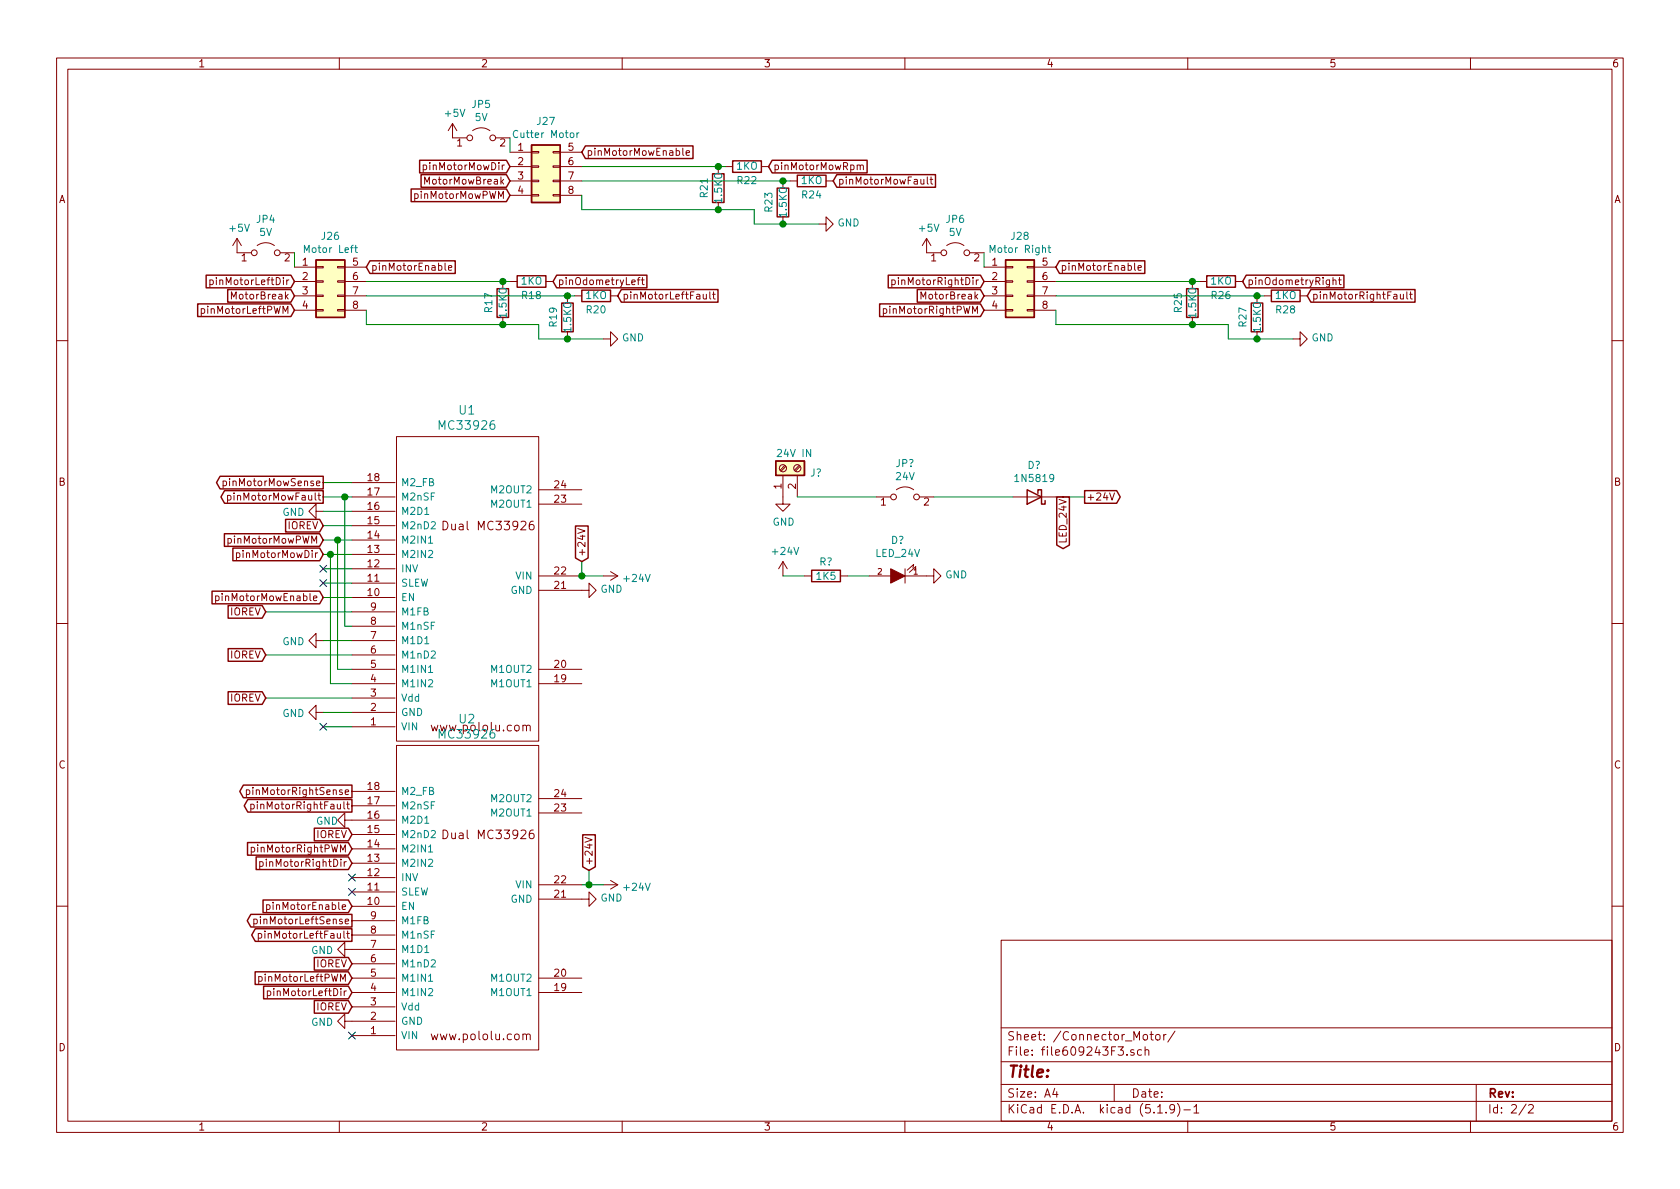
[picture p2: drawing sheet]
EESchema Schematic File Version 4
EELAYER 30 0
EELAYER END
$Descr A4 11693 8268
encoding utf-8
Sheet 2 2
Title ""
Date ""
Rev ""
Comp ""
Comment1 ""
Comment2 ""
Comment3 ""
Comment4 ""
$EndDescr
Wire Wire Line
	2050 1750 2050 1850
$Comp
L power:+5V #PWR?
U 1 1
P 1650 1750
AR Path="/6095039A" Ref="#PWR?"  Part="1" 
AR Path="/609243F4/6095039A" Ref="#PWR052"  Part="1" 
F 0 "#PWR052" H 1650 1600 50  0001 C CNN
F 1 "+5V" H 1665 1923 50  0000 C CNN
F 2 "" H 1650 1750 50  0001 C CNN
F 3 "" H 1650 1750 50  0001 C CNN
	1    1650 1750
	1    0    0    -1  
$EndComp
$Comp
L Jumper:Jumper_2_Open JP?
U 1 1
P 1850 1750
AR Path="/609503A0" Ref="JP?"  Part="1" 
AR Path="/609243F4/609503A0" Ref="JP4"  Part="1" 
F 0 "JP4" H 1850 1985 50  0000 C CNN
F 1 "5V" H 1850 1894 50  0000 C CNN
F 2 "Connector_PinSocket_2.54mm:PinSocket_1x02_P2.54mm_Vertical" H 1850 1750 50  0001 C CNN
F 3 "~" H 1850 1750 50  0001 C CNN
	1    1850 1750
	1    0    0    -1  
$EndComp
Wire Wire Line
	3550 950  3550 1050
$Comp
L power:+5V #PWR?
U 1 1
P 3150 950
AR Path="/609503A7" Ref="#PWR?"  Part="1" 
AR Path="/609243F4/609503A7" Ref="#PWR059"  Part="1" 
F 0 "#PWR059" H 3150 800 50  0001 C CNN
F 1 "+5V" H 3165 1123 50  0000 C CNN
F 2 "" H 3150 950 50  0001 C CNN
F 3 "" H 3150 950 50  0001 C CNN
	1    3150 950 
	1    0    0    -1  
$EndComp
$Comp
L Jumper:Jumper_2_Open JP?
U 1 1
P 3350 950
AR Path="/609503AD" Ref="JP?"  Part="1" 
AR Path="/609243F4/609503AD" Ref="JP5"  Part="1" 
F 0 "JP5" H 3350 1185 50  0000 C CNN
F 1 "5V" H 3350 1094 50  0000 C CNN
F 2 "Connector_PinSocket_2.54mm:PinSocket_1x02_P2.54mm_Vertical" H 3350 950 50  0001 C CNN
F 3 "~" H 3350 950 50  0001 C CNN
	1    3350 950 
	1    0    0    -1  
$EndComp
$Comp
L power:+5V #PWR?
U 1 1
P 6450 1750
AR Path="/609503B3" Ref="#PWR?"  Part="1" 
AR Path="/609243F4/609503B3" Ref="#PWR066"  Part="1" 
F 0 "#PWR066" H 6450 1600 50  0001 C CNN
F 1 "+5V" H 6465 1923 50  0000 C CNN
F 2 "" H 6450 1750 50  0001 C CNN
F 3 "" H 6450 1750 50  0001 C CNN
	1    6450 1750
	1    0    0    -1  
$EndComp
Wire Wire Line
	6850 1750 6850 1850
$Comp
L Jumper:Jumper_2_Open JP?
U 1 1
P 6650 1750
AR Path="/609503BA" Ref="JP?"  Part="1" 
AR Path="/609243F4/609503BA" Ref="JP6"  Part="1" 
F 0 "JP6" H 6650 1985 50  0000 C CNN
F 1 "5V" H 6650 1894 50  0000 C CNN
F 2 "Connector_PinSocket_2.54mm:PinSocket_1x02_P2.54mm_Vertical" H 6650 1750 50  0001 C CNN
F 3 "~" H 6650 1750 50  0001 C CNN
	1    6650 1750
	1    0    0    -1  
$EndComp
Connection ~ 8750 2350
Wire Wire Line
	8550 2350 8750 2350
Wire Wire Line
	8550 2250 8550 2350
Wire Wire Line
	7350 2050 8750 2050
$Comp
L power:GND #PWR?
U 1 1
P 9000 2350
AR Path="/609503C4" Ref="#PWR?"  Part="1" 
AR Path="/609243F4/609503C4" Ref="#PWR067"  Part="1" 
F 0 "#PWR067" H 9000 2100 50  0001 C CNN
F 1 "GND" V 9005 2222 50  0000 R CNN
F 2 "" H 9000 2350 50  0001 C CNN
F 3 "" H 9000 2350 50  0001 C CNN
	1    9000 2350
	0    -1   -1   0   
$EndComp
Wire Wire Line
	9000 2350 8750 2350
Connection ~ 8750 2050
$Comp
L Device:R R?
U 1 1
P 8750 2200
AR Path="/609503CC" Ref="R?"  Part="1" 
AR Path="/609243F4/609503CC" Ref="R27"  Part="1" 
F 0 "R27" V 8650 2200 50  0000 C CNN
F 1 "1.5KO" V 8750 2200 50  0000 C CNN
F 2 "Resistor_THT:R_Axial_DIN0207_L6.3mm_D2.5mm_P2.54mm_Vertical" V 8680 2200 50  0001 C CNN
F 3 "~" H 8750 2200 50  0001 C CNN
	1    8750 2200
	1    0    0    -1  
$EndComp
Wire Wire Line
	8800 2050 8750 2050
$Comp
L Device:R R?
U 1 1
P 8950 2050
AR Path="/609503D3" Ref="R?"  Part="1" 
AR Path="/609243F4/609503D3" Ref="R28"  Part="1" 
F 0 "R28" V 8850 2050 50  0000 C CNN
F 1 "1KO" V 8950 2050 50  0000 C CNN
F 2 "Resistor_THT:R_Axial_DIN0207_L6.3mm_D2.5mm_P2.54mm_Vertical" V 8880 2050 50  0001 C CNN
F 3 "~" H 8950 2050 50  0001 C CNN
	1    8950 2050
	0    -1   -1   0   
$EndComp
Connection ~ 5450 1550
Wire Wire Line
	5250 1550 5450 1550
Wire Wire Line
	5250 1450 5250 1550
Wire Wire Line
	4050 1250 5450 1250
$Comp
L power:GND #PWR?
U 1 1
P 5700 1550
AR Path="/609503DD" Ref="#PWR?"  Part="1" 
AR Path="/609243F4/609503DD" Ref="#PWR065"  Part="1" 
F 0 "#PWR065" H 5700 1300 50  0001 C CNN
F 1 "GND" V 5705 1422 50  0000 R CNN
F 2 "" H 5700 1550 50  0001 C CNN
F 3 "" H 5700 1550 50  0001 C CNN
	1    5700 1550
	0    -1   -1   0   
$EndComp
Wire Wire Line
	5700 1550 5450 1550
Connection ~ 5450 1250
$Comp
L Device:R R?
U 1 1
P 5450 1400
AR Path="/609503E5" Ref="R?"  Part="1" 
AR Path="/609243F4/609503E5" Ref="R23"  Part="1" 
F 0 "R23" V 5350 1400 50  0000 C CNN
F 1 "1.5KO" V 5450 1400 50  0000 C CNN
F 2 "Resistor_THT:R_Axial_DIN0207_L6.3mm_D2.5mm_P2.54mm_Vertical" V 5380 1400 50  0001 C CNN
F 3 "~" H 5450 1400 50  0001 C CNN
	1    5450 1400
	1    0    0    -1  
$EndComp
Wire Wire Line
	5500 1250 5450 1250
$Comp
L Device:R R?
U 1 1
P 5650 1250
AR Path="/609503EC" Ref="R?"  Part="1" 
AR Path="/609243F4/609503EC" Ref="R24"  Part="1" 
F 0 "R24" V 5550 1250 50  0000 C CNN
F 1 "1KO" V 5650 1250 50  0000 C CNN
F 2 "Resistor_THT:R_Axial_DIN0207_L6.3mm_D2.5mm_P2.54mm_Vertical" V 5580 1250 50  0001 C CNN
F 3 "~" H 5650 1250 50  0001 C CNN
	1    5650 1250
	0    -1   -1   0   
$EndComp
Connection ~ 3950 2350
Wire Wire Line
	3750 2350 3950 2350
Wire Wire Line
	3750 2250 3750 2350
Wire Wire Line
	2550 2050 3950 2050
$Comp
L power:GND #PWR?
U 1 1
P 4200 2350
AR Path="/609503F6" Ref="#PWR?"  Part="1" 
AR Path="/609243F4/609503F6" Ref="#PWR062"  Part="1" 
F 0 "#PWR062" H 4200 2100 50  0001 C CNN
F 1 "GND" V 4205 2222 50  0000 R CNN
F 2 "" H 4200 2350 50  0001 C CNN
F 3 "" H 4200 2350 50  0001 C CNN
	1    4200 2350
	0    -1   -1   0   
$EndComp
Wire Wire Line
	4200 2350 3950 2350
Connection ~ 3950 2050
$Comp
L Device:R R?
U 1 1
P 3950 2200
AR Path="/609503FE" Ref="R?"  Part="1" 
AR Path="/609243F4/609503FE" Ref="R19"  Part="1" 
F 0 "R19" V 3850 2200 50  0000 C CNN
F 1 "1.5KO" V 3950 2200 50  0000 C CNN
F 2 "Resistor_THT:R_Axial_DIN0207_L6.3mm_D2.5mm_P2.54mm_Vertical" V 3880 2200 50  0001 C CNN
F 3 "~" H 3950 2200 50  0001 C CNN
	1    3950 2200
	1    0    0    -1  
$EndComp
Wire Wire Line
	4000 2050 3950 2050
$Comp
L Device:R R?
U 1 1
P 4150 2050
AR Path="/60950405" Ref="R?"  Part="1" 
AR Path="/609243F4/60950405" Ref="R20"  Part="1" 
F 0 "R20" V 4050 2050 50  0000 C CNN
F 1 "1KO" V 4150 2050 50  0000 C CNN
F 2 "Resistor_THT:R_Axial_DIN0207_L6.3mm_D2.5mm_P2.54mm_Vertical" V 4080 2050 50  0001 C CNN
F 3 "~" H 4150 2050 50  0001 C CNN
	1    4150 2050
	0    -1   -1   0   
$EndComp
Wire Wire Line
	2550 2150 2550 2250
Wire Wire Line
	2550 1950 3500 1950
Wire Wire Line
	2550 2250 3500 2250
Wire Wire Line
	3750 2250 3500 2250
Connection ~ 3500 2250
Connection ~ 3500 1950
$Comp
L Device:R R?
U 1 1
P 3500 2100
AR Path="/60950411" Ref="R?"  Part="1" 
AR Path="/609243F4/60950411" Ref="R17"  Part="1" 
F 0 "R17" V 3400 2100 50  0000 C CNN
F 1 "1.5KO" V 3500 2100 50  0000 C CNN
F 2 "Resistor_THT:R_Axial_DIN0207_L6.3mm_D2.5mm_P2.54mm_Vertical" V 3430 2100 50  0001 C CNN
F 3 "~" H 3500 2100 50  0001 C CNN
	1    3500 2100
	1    0    0    -1  
$EndComp
Wire Wire Line
	3550 1950 3500 1950
$Comp
L Device:R R?
U 1 1
P 3700 1950
AR Path="/60950418" Ref="R?"  Part="1" 
AR Path="/609243F4/60950418" Ref="R18"  Part="1" 
F 0 "R18" V 3600 1950 50  0000 C CNN
F 1 "1KO" V 3700 1950 50  0000 C CNN
F 2 "Resistor_THT:R_Axial_DIN0207_L6.3mm_D2.5mm_P2.54mm_Vertical" V 3630 1950 50  0001 C CNN
F 3 "~" H 3700 1950 50  0001 C CNN
	1    3700 1950
	0    -1   -1   0   
$EndComp
Wire Wire Line
	4050 1350 4050 1450
Wire Wire Line
	4050 1150 5000 1150
Wire Wire Line
	4050 1450 5000 1450
Wire Wire Line
	5250 1450 5000 1450
Connection ~ 5000 1450
Connection ~ 5000 1150
$Comp
L Device:R R?
U 1 1
P 5000 1300
AR Path="/60950424" Ref="R?"  Part="1" 
AR Path="/609243F4/60950424" Ref="R21"  Part="1" 
F 0 "R21" V 4900 1300 50  0000 C CNN
F 1 "1.5KO" V 5000 1300 50  0000 C CNN
F 2 "Resistor_THT:R_Axial_DIN0207_L6.3mm_D2.5mm_P2.54mm_Vertical" V 4930 1300 50  0001 C CNN
F 3 "~" H 5000 1300 50  0001 C CNN
	1    5000 1300
	1    0    0    -1  
$EndComp
Wire Wire Line
	5050 1150 5000 1150
$Comp
L Device:R R?
U 1 1
P 5200 1150
AR Path="/6095042B" Ref="R?"  Part="1" 
AR Path="/609243F4/6095042B" Ref="R22"  Part="1" 
F 0 "R22" V 5100 1150 50  0000 C CNN
F 1 "1KO" V 5200 1150 50  0000 C CNN
F 2 "Resistor_THT:R_Axial_DIN0207_L6.3mm_D2.5mm_P2.54mm_Vertical" V 5130 1150 50  0001 C CNN
F 3 "~" H 5200 1150 50  0001 C CNN
	1    5200 1150
	0    -1   -1   0   
$EndComp
Wire Wire Line
	7350 1950 8300 1950
Wire Wire Line
	7350 2250 8300 2250
Wire Wire Line
	7350 2150 7350 2250
Wire Wire Line
	8550 2250 8300 2250
Connection ~ 8300 2250
Connection ~ 8300 1950
$Comp
L Device:R R?
U 1 1
P 8300 2100
AR Path="/60950437" Ref="R?"  Part="1" 
AR Path="/609243F4/60950437" Ref="R25"  Part="1" 
F 0 "R25" V 8200 2100 50  0000 C CNN
F 1 "1.5KO" V 8300 2100 50  0000 C CNN
F 2 "Resistor_THT:R_Axial_DIN0207_L6.3mm_D2.5mm_P2.54mm_Vertical" V 8230 2100 50  0001 C CNN
F 3 "~" H 8300 2100 50  0001 C CNN
	1    8300 2100
	1    0    0    -1  
$EndComp
Wire Wire Line
	8350 1950 8300 1950
$Comp
L Device:R R?
U 1 1
P 8500 1950
AR Path="/6095043E" Ref="R?"  Part="1" 
AR Path="/609243F4/6095043E" Ref="R26"  Part="1" 
F 0 "R26" V 8400 1950 50  0000 C CNN
F 1 "1KO" V 8500 1950 50  0000 C CNN
F 2 "Resistor_THT:R_Axial_DIN0207_L6.3mm_D2.5mm_P2.54mm_Vertical" V 8430 1950 50  0001 C CNN
F 3 "~" H 8500 1950 50  0001 C CNN
	1    8500 1950
	0    -1   -1   0   
$EndComp
$Comp
L Connector_Generic:Conn_02x04_Top_Bottom J?
U 1 1
P 3750 1150
AR Path="/60950444" Ref="J?"  Part="1" 
AR Path="/609243F4/60950444" Ref="J27"  Part="1" 
F 0 "J27" H 3800 1467 50  0000 C CNN
F 1 "Cutter Motor" H 3800 1376 50  0000 C CNN
F 2 "Connector_PinSocket_2.54mm:PinSocket_2x04_P2.54mm_Vertical" H 3750 1150 50  0001 C CNN
F 3 "~" H 3750 1150 50  0001 C CNN
	1    3750 1150
	1    0    0    -1  
$EndComp
Text GLabel 5800 1250 2    50   Input ~ 0
pinMotorMowFault
Text GLabel 5350 1150 2    50   Input ~ 0
pinMotorMowRpm
Text GLabel 4050 1050 2    50   Input ~ 0
pinMotorMowEnable
Text GLabel 3550 1350 0    50   Input ~ 0
pinMotorMowPWM
Text GLabel 3550 1250 0    50   Input ~ 0
MotorMowBreak
Text GLabel 3550 1150 0    50   Input ~ 0
pinMotorMowDir
$Comp
L Connector_Generic:Conn_02x04_Top_Bottom J?
U 1 1
P 7050 1950
AR Path="/60950450" Ref="J?"  Part="1" 
AR Path="/609243F4/60950450" Ref="J28"  Part="1" 
F 0 "J28" H 7100 2267 50  0000 C CNN
F 1 "Motor Right" H 7100 2176 50  0000 C CNN
F 2 "Connector_PinSocket_2.54mm:PinSocket_2x04_P2.54mm_Vertical" H 7050 1950 50  0001 C CNN
F 3 "~" H 7050 1950 50  0001 C CNN
	1    7050 1950
	1    0    0    -1  
$EndComp
Text GLabel 9100 2050 2    50   Input ~ 0
pinMotorRightFault
Text GLabel 8650 1950 2    50   Input ~ 0
pinOdometryRight
Text GLabel 7350 1850 2    50   Input ~ 0
pinMotorEnable
Text GLabel 6850 2150 0    50   Input ~ 0
pinMotorRightPWM
Text GLabel 6850 2050 0    50   Input ~ 0
MotorBreak
Text GLabel 6850 1950 0    50   Input ~ 0
pinMotorRightDir
$Comp
L Connector_Generic:Conn_02x04_Top_Bottom J?
U 1 1
P 2250 1950
AR Path="/6095045C" Ref="J?"  Part="1" 
AR Path="/609243F4/6095045C" Ref="J26"  Part="1" 
F 0 "J26" H 2300 2267 50  0000 C CNN
F 1 "Motor Left" H 2300 2176 50  0000 C CNN
F 2 "Connector_PinSocket_2.54mm:PinSocket_2x04_P2.54mm_Vertical" H 2250 1950 50  0001 C CNN
F 3 "~" H 2250 1950 50  0001 C CNN
	1    2250 1950
	1    0    0    -1  
$EndComp
Text GLabel 4300 2050 2    50   Input ~ 0
pinMotorLeftFault
Text GLabel 3850 1950 2    50   Input ~ 0
pinOdometryLeft
Text GLabel 2550 1850 2    50   Input ~ 0
pinMotorEnable
Text GLabel 2050 2150 0    50   Input ~ 0
pinMotorLeftPWM
Text GLabel 2050 2050 0    50   Input ~ 0
MotorBreak
Text GLabel 2050 1950 0    50   Input ~ 0
pinMotorLeftDir
Text GLabel 2450 6300 0    50   Input ~ 0
pinMotorEnable
Text GLabel 2450 5500 0    50   Output ~ 0
pinMotorRightSense
Text GLabel 2450 5600 0    50   Output ~ 0
pinMotorRightFault
$Comp
L power:GND #PWR?
U 1 1
P 2450 5700
AR Path="/60958C88" Ref="#PWR?"  Part="1" 
AR Path="/609243F4/60958C88" Ref="#PWR056"  Part="1" 
F 0 "#PWR056" H 2450 5450 50  0001 C CNN
F 1 "GND" V 2455 5527 50  0000 C CNN
F 2 "" H 2450 5700 50  0001 C CNN
F 3 "" H 2450 5700 50  0001 C CNN
	1    2450 5700
	0    1    1    0   
$EndComp
Text GLabel 2450 5800 0    50   Input ~ 0
IOREV
Text GLabel 2450 5900 0    50   Input ~ 0
pinMotorRightPWM
$Comp
L Lötpad_2,5mm:MC33926 U?
U 1 1
P 3300 6450
AR Path="/60958C90" Ref="U?"  Part="1" 
AR Path="/609243F4/60958C90" Ref="U2"  Part="1" 
F 0 "U2" H 3250 7907 60  0000 C CNN
F 1 "MC33926" H 3250 7801 60  0000 C CNN
F 2 "Zimprich:MC_33926_31polig_mit_Bohrloch_neue_Masse" H 3450 6500 60  0001 C CNN
F 3 "" H 3450 6500 60  0000 C CNN
	1    3300 6450
	1    0    0    -1  
$EndComp
$Comp
L Lötpad_2,5mm:MC33926 U?
U 1 1
P 3300 4300
AR Path="/60958C96" Ref="U?"  Part="1" 
AR Path="/609243F4/60958C96" Ref="U1"  Part="1" 
F 0 "U1" H 3250 5757 60  0000 C CNN
F 1 "MC33926" H 3250 5651 60  0000 C CNN
F 2 "Zimprich:MC_33926_31polig_mit_Bohrloch_neue_Masse" H 3450 4350 60  0001 C CNN
F 3 "" H 3450 4350 60  0000 C CNN
	1    3300 4300
	1    0    0    -1  
$EndComp
Text GLabel 2450 6000 0    50   Input ~ 0
pinMotorRightDir
NoConn ~ 2450 6100
NoConn ~ 2450 6200
Text GLabel 2450 6400 0    50   Output ~ 0
pinMotorLeftSense
Text GLabel 2450 6500 0    50   Output ~ 0
pinMotorLeftFault
$Comp
L power:GND #PWR?
U 1 1
P 2450 6600
AR Path="/60958CA1" Ref="#PWR?"  Part="1" 
AR Path="/609243F4/60958CA1" Ref="#PWR057"  Part="1" 
F 0 "#PWR057" H 2450 6350 50  0001 C CNN
F 1 "GND" V 2455 6472 50  0000 R CNN
F 2 "" H 2450 6600 50  0001 C CNN
F 3 "" H 2450 6600 50  0001 C CNN
	1    2450 6600
	0    1    1    0   
$EndComp
$Comp
L power:GND #PWR?
U 1 1
P 2450 7100
AR Path="/60958CA7" Ref="#PWR?"  Part="1" 
AR Path="/609243F4/60958CA7" Ref="#PWR058"  Part="1" 
F 0 "#PWR058" H 2450 6850 50  0001 C CNN
F 1 "GND" V 2455 6972 50  0000 R CNN
F 2 "" H 2450 7100 50  0001 C CNN
F 3 "" H 2450 7100 50  0001 C CNN
	1    2450 7100
	0    1    1    0   
$EndComp
NoConn ~ 2450 7200
NoConn ~ 2250 3950
NoConn ~ 2250 4050
NoConn ~ 2250 5050
Text GLabel 2450 6700 0    50   Input ~ 0
IOREV
Text GLabel 2450 7000 0    50   Input ~ 0
IOREV
Text GLabel 2450 6800 0    50   Input ~ 0
pinMotorLeftPWM
Text GLabel 2450 6900 0    50   Input ~ 0
pinMotorLeftDir
Text GLabel 2250 3750 0    50   Input ~ 0
pinMotorMowPWM
$Comp
L power:GND #PWR?
U 1 1
P 2250 4950
AR Path="/60958CB6" Ref="#PWR?"  Part="1" 
AR Path="/609243F4/60958CB6" Ref="#PWR055"  Part="1" 
F 0 "#PWR055" H 2250 4700 50  0001 C CNN
F 1 "GND" V 2255 4822 50  0000 R CNN
F 2 "" H 2250 4950 50  0001 C CNN
F 3 "" H 2250 4950 50  0001 C CNN
	1    2250 4950
	0    1    1    0   
$EndComp
$Comp
L power:GND #PWR?
U 1 1
P 2250 4450
AR Path="/60958CBC" Ref="#PWR?"  Part="1" 
AR Path="/609243F4/60958CBC" Ref="#PWR054"  Part="1" 
F 0 "#PWR054" H 2250 4200 50  0001 C CNN
F 1 "GND" V 2255 4322 50  0000 R CNN
F 2 "" H 2250 4450 50  0001 C CNN
F 3 "" H 2250 4450 50  0001 C CNN
	1    2250 4450
	0    1    1    0   
$EndComp
$Comp
L power:GND #PWR?
U 1 1
P 2250 3550
AR Path="/60958CC2" Ref="#PWR?"  Part="1" 
AR Path="/609243F4/60958CC2" Ref="#PWR053"  Part="1" 
F 0 "#PWR053" H 2250 3300 50  0001 C CNN
F 1 "GND" V 2255 3422 50  0000 R CNN
F 2 "" H 2250 3550 50  0001 C CNN
F 3 "" H 2250 3550 50  0001 C CNN
	1    2250 3550
	0    1    1    0   
$EndComp
Text GLabel 2250 3350 0    50   Output ~ 0
pinMotorMowSense
Text GLabel 2250 3450 0    50   Output ~ 0
pinMotorMowFault
Text GLabel 2250 3650 0    50   Input ~ 0
IOREV
Text GLabel 2250 3850 0    50   Input ~ 0
pinMotorMowDir
Text GLabel 2250 4150 0    50   Input ~ 0
pinMotorMowEnable
Wire Wire Line
	2250 3350 2450 3350
Wire Wire Line
	2250 3550 2450 3550
Wire Wire Line
	2250 3650 2450 3650
Wire Wire Line
	2250 3750 2350 3750
Wire Wire Line
	2250 3850 2300 3850
Wire Wire Line
	2250 3950 2450 3950
Wire Wire Line
	2250 4050 2450 4050
Wire Wire Line
	2250 4150 2450 4150
Wire Wire Line
	2250 4450 2450 4450
Wire Wire Line
	2250 4950 2450 4950
Wire Wire Line
	2250 5050 2450 5050
Wire Wire Line
	2250 3450 2400 3450
Wire Wire Line
	2450 4350 2400 4350
Wire Wire Line
	2400 4350 2400 3450
Connection ~ 2400 3450
Wire Wire Line
	2400 3450 2450 3450
Wire Wire Line
	2450 4650 2350 4650
Wire Wire Line
	2350 4650 2350 3750
Connection ~ 2350 3750
Wire Wire Line
	2350 3750 2450 3750
Wire Wire Line
	2450 4750 2300 4750
Wire Wire Line
	2300 4750 2300 3850
Connection ~ 2300 3850
Wire Wire Line
	2300 3850 2450 3850
Text GLabel 1850 4250 0    50   Input ~ 0
IOREV
Wire Wire Line
	1850 4250 2450 4250
Text GLabel 1850 4550 0    50   Input ~ 0
IOREV
Wire Wire Line
	1850 4550 2450 4550
Text GLabel 1850 4850 0    50   Input ~ 0
IOREV
Wire Wire Line
	1850 4850 2450 4850
$Comp
L power:+24V #PWR?
U 1 1
P 4200 4000
AR Path="/60958CEB" Ref="#PWR?"  Part="1" 
AR Path="/609243F4/60958CEB" Ref="#PWR063"  Part="1" 
F 0 "#PWR063" H 4200 3850 50  0001 C CNN
F 1 "+24V" V 4215 4128 50  0000 L CNN
F 2 "" H 4200 4000 50  0001 C CNN
F 3 "" H 4200 4000 50  0001 C CNN
	1    4200 4000
	0    1    1    0   
$EndComp
$Comp
L power:+24V #PWR?
U 1 1
P 4200 6150
AR Path="/60958CF1" Ref="#PWR?"  Part="1" 
AR Path="/609243F4/60958CF1" Ref="#PWR064"  Part="1" 
F 0 "#PWR064" H 4200 6000 50  0001 C CNN
F 1 "+24V" V 4215 6278 50  0000 L CNN
F 2 "" H 4200 6150 50  0001 C CNN
F 3 "" H 4200 6150 50  0001 C CNN
	1    4200 6150
	0    1    1    0   
$EndComp
$Comp
L power:GND #PWR?
U 1 1
P 4050 4100
AR Path="/60958CF7" Ref="#PWR?"  Part="1" 
AR Path="/609243F4/60958CF7" Ref="#PWR060"  Part="1" 
F 0 "#PWR060" H 4050 3850 50  0001 C CNN
F 1 "GND" V 4055 3972 50  0000 R CNN
F 2 "" H 4050 4100 50  0001 C CNN
F 3 "" H 4050 4100 50  0001 C CNN
	1    4050 4100
	0    -1   -1   0   
$EndComp
$Comp
L power:GND #PWR?
U 1 1
P 4050 6250
AR Path="/60958CFD" Ref="#PWR?"  Part="1" 
AR Path="/609243F4/60958CFD" Ref="#PWR061"  Part="1" 
F 0 "#PWR061" H 4050 6000 50  0001 C CNN
F 1 "GND" V 4055 6122 50  0000 R CNN
F 2 "" H 4050 6250 50  0001 C CNN
F 3 "" H 4050 6250 50  0001 C CNN
	1    4050 6250
	0    -1   -1   0   
$EndComp
Text GLabel 4050 3900 1    50   Input ~ 0
+24V
Wire Wire Line
	4050 3900 4050 4000
Wire Wire Line
	4050 4000 4200 4000
Connection ~ 4050 4000
Wire Wire Line
	4050 6150 4100 6150
Text GLabel 4100 6050 1    50   Input ~ 0
+24V
Wire Wire Line
	4100 6050 4100 6150
Connection ~ 4100 6150
Wire Wire Line
	4100 6150 4200 6150
$Comp
L Device:R R?
U 1 1
P 5750 4000
F 0 "R?" V 5650 4000 50  0000 C CNN
F 1 "1K5" V 5750 4000 50  0000 C CNN
F 2 "Resistor_THT:R_Axial_DIN0207_L6.3mm_D2.5mm_P2.54mm_Vertical" V 5680 4000 50  0001 C CNN
F 3 "~" H 5750 4000 50  0001 C CNN
	1    5750 4000
	0    1    1    0   
$EndComp
$Comp
L power:+24V #PWR?
U 1 1
P 5450 4000
F 0 "#PWR?" H 5450 3850 50  0001 C CNN
F 1 "+24V" H 5465 4173 50  0000 C CNN
F 2 "" H 5450 4000 50  0001 C CNN
F 3 "" H 5450 4000 50  0001 C CNN
	1    5450 4000
	1    0    0    -1  
$EndComp
Wire Wire Line
	5450 4000 5600 4000
Wire Wire Line
	5900 4000 6050 4000
$Comp
L power:GND #PWR?
U 1 1
P 6450 4000
F 0 "#PWR?" H 6450 3750 50  0001 C CNN
F 1 "GND" V 6455 3872 50  0000 R CNN
F 2 "" H 6450 4000 50  0001 C CNN
F 3 "" H 6450 4000 50  0001 C CNN
	1    6450 4000
	0    -1   -1   0   
$EndComp
$Comp
L Zimprich:LED D?
U 1 1
P 6250 4000
F 0 "D?" H 6250 3755 50  0000 C CNN
F 1 "LED_24V" H 6250 3846 50  0000 C CNN
F 2 "LED_THT:LED_D3.0mm" H 6250 4000 60  0001 C CNN
F 3 "" H 6250 4000 60  0000 C CNN
	1    6250 4000
	-1   0    0    1   
$EndComp
$Comp
L Jumper:Jumper_2_Open JP?
U 1 1
P 6300 3450
F 0 "JP?" H 6300 3685 50  0000 C CNN
F 1 "24V" H 6300 3594 50  0000 C CNN
F 2 "Connector_PinSocket_2.54mm:PinSocket_1x02_P2.54mm_Vertical" H 6300 3450 50  0001 C CNN
F 3 "~" H 6300 3450 50  0001 C CNN
	1    6300 3450
	1    0    0    -1  
$EndComp
$Comp
L Connector:Screw_Terminal_01x02 J?
U 1 1
P 5450 3250
F 0 "J?" V 5414 3062 50  0000 R CNN
F 1 "24V IN" V 5550 3300 50  0000 R CNN
F 2 "TerminalBlock:TerminalBlock_bornier-2_P5.08mm" H 5450 3250 50  0001 C CNN
F 3 "~" H 5450 3250 50  0001 C CNN
	1    5450 3250
	0    -1   -1   0   
$EndComp
$Comp
L Diode:1N5819 D?
U 1 1
P 7200 3450
F 0 "D?" H 7200 3233 50  0000 C CNN
F 1 "1N5819" H 7200 3324 50  0000 C CNN
F 2 "Diode_THT:D_DO-41_SOD81_P10.16mm_Horizontal" H 7200 3275 50  0001 C CNN
F 3 "http://www.vishay.com/docs/88525/1n5817.pdf" H 7200 3450 50  0001 C CNN
	1    7200 3450
	-1   0    0    1   
$EndComp
Text GLabel 7550 3450 2    50   Output ~ 0
+24V
Wire Wire Line
	6500 3450 7050 3450
Wire Wire Line
	5550 3450 6100 3450
$Comp
L power:GND #PWR?
U 1 1
P 5450 3450
F 0 "#PWR?" H 5450 3200 50  0001 C CNN
F 1 "GND" H 5455 3277 50  0000 C CNN
F 2 "" H 5450 3450 50  0001 C CNN
F 3 "" H 5450 3450 50  0001 C CNN
	1    5450 3450
	1    0    0    -1  
$EndComp
Wire Wire Line
	7350 3450 7550 3450
Text GLabel 7400 3450 3    50   Output ~ 0
LED_24V
$EndSCHEMATC
